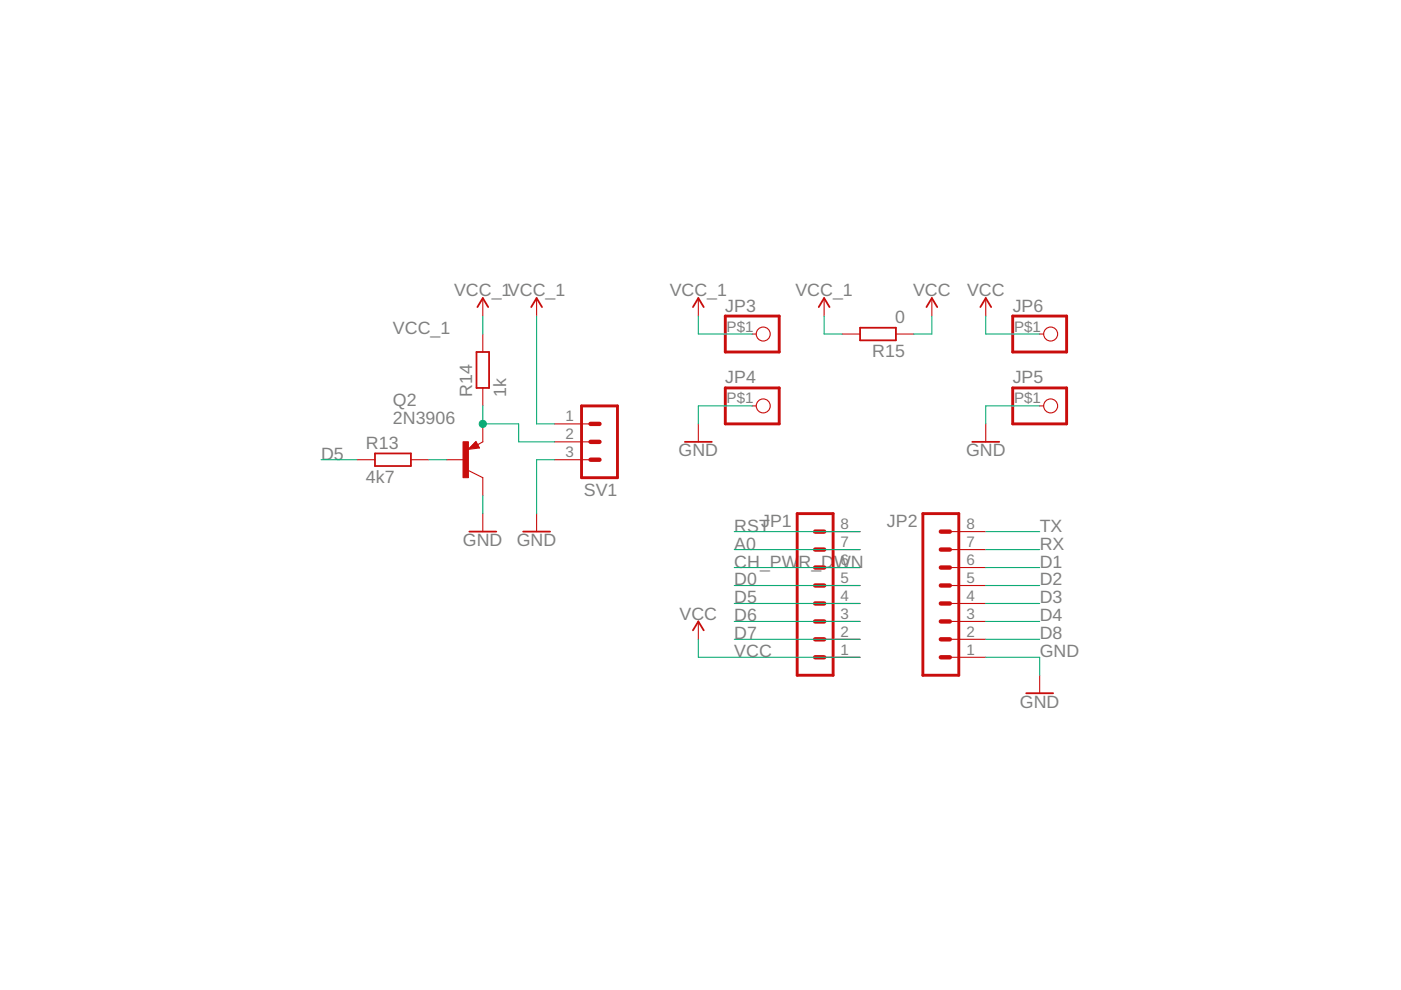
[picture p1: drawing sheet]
<svg xmlns="http://www.w3.org/2000/svg" width="297mm" height="210mm" viewBox="0 0 297 210" stroke-linecap="round" stroke-linejoin="round" font-family="sans-serif">
<path d="M153.8 67h11.4v7.6h-11.4zM214.7 67h11.4v7.6h-11.4zM123.3 86.1h7.6v15.2h-7.6zM153.8 82.3h11.4v7.6h-11.4zM214.7 82.3h11.4v7.6h-11.4zM169 108.9h7.6v34.3h-7.6zM195.7 108.9h7.6v34.3h-7.6z" fill="none" stroke="#c90d0c" stroke-width=".61"/>
<g fill="none" stroke="#c90d0c" stroke-width=".93">
<path d="M125.2 97.5h1.9M125.2 93.7h1.9M125.2 89.9h1.9M172.8 112.7h1.9M172.8 116.5h1.9M199.5 112.7h1.9M199.5 116.5h1.9M172.8 131.8h1.9M172.8 135.6h1.9M172.8 139.4h1.9M172.8 124.1h1.9M172.8 128h1.9"/>
<path d="M172.8 120.3h1.9M199.5 131.8h1.9M199.5 135.6h1.9M199.5 139.4h1.9M199.5 124.1h1.9M199.5 128h1.9M199.5 120.3h1.9"/>
</g>
<g fill="none" stroke="#c90d0c" stroke-width=".23">
<path d="M102.4 63.2v3.8M102.4 70.8v3.8M113.8 63.2v3.8M148.1 63.2v3.8M159.5 70.8h.8M174.7 63.2v3.8M178.5 70.8h3.9M189.9 70.8h3.9M197.6 63.2v3.8M209 63.2v3.8M220.4 70.8h.9M75.7 97.5h3.8"/>
<path d="M87.1 97.5h3.8M94.7 97.5h3.9M99.3 99.8l3.1 1.5v3.8M100.9 93.6l.8 1.4-2.4 .3zM102.4 89.9v3.8l-1.1 .6M102.4 82.3v3.8M117.6 97.5h7.6M117.6 89.9h7.6M117.6 93.7h7.6M148.1 89.9v3.8M159.5 86.1h.8M209 89.9v3.8"/>
<path d="M220.4 86.1h.9M102.4 108.9v3.8M113.8 108.9v3.8M174.7 116.5h7.7M174.7 112.7h7.7M201.4 116.5h7.6M201.4 112.7h7.6M148.1 131.8v3.8M174.7 139.4h7.7M174.7 135.6h7.7M174.7 131.8h7.7M174.7 128h7.7"/>
<path d="M174.7 124.1h7.7M174.7 120.3h7.7M201.4 139.4h7.6M201.4 135.6h7.6M201.4 131.8h7.6M201.4 128h7.6M201.4 124.1h7.6M201.4 120.3h7.6M220.4 143.2v3.8"/>
<circle cx="161.8" cy="70.8" r="1.48"/>
<circle cx="222.8" cy="70.8" r="1.48"/>
<circle cx="161.8" cy="86.1" r="1.48"/>
<circle cx="222.8" cy="86.1" r="1.48"/>
</g>
<g fill="none" stroke="#c90d0c" stroke-width=".38">
<path d="M101 74.6h2.7v7.7h-2.7zM101.2 65.1l1.2-1.9 1.1 1.9M112.6 65.1l1.2-1.9 1.1 1.9M146.9 65.1l1.2-1.9 1.1 1.9M173.6 65.1l1.1-1.9 1.2 1.9M182.4 69.5h7.5v2.7h-7.5zM196.4 65.1l1.2-1.9 1.1 1.9M207.9 65.1l1.1-1.9 1.1 1.9M79.5 96.1h7.6v2.7h-7.6zM100.8 94.6h-.5l.5-.3 .4 .5-1.5 .2 1.1-1.1 .6 .9M145.2 93.7h5.7M206.1 93.7h5.8"/>
<path d="M99.5 112.7h5.7M110.9 112.7h5.7M146.9 133.6l1.2-1.8 1.1 1.8M217.6 147h5.7"/>
</g>
<path d="M98.2 93.7h1.1v7.6h-1.1z" fill="#c90d0c" stroke="#c90d0c" stroke-width=".21"/>
<g fill="none" stroke="#0dab76" stroke-width=".23">
<path d="M102.4 67v3.8M113.8 67v22.9h3.8M148.1 67v3.8h11.4M174.7 67v3.8h3.8M197.6 67v3.8h-3.8M209 67v3.8h11.4M68.1 97.5h7.6M90.9 97.5h3.8M102.4 86.1v3.8h7.6v3.8h7.6M117.6 97.5h-3.8v11.4M159.5 86.1h-11.4v3.8M220.4 86.1h-11.4v3.8"/>
<path d="M102.4 105.1v3.8M155.7 112.7h26.7M155.7 116.5h26.7M209 112.7h11.4M209 116.5h11.4M148.1 135.6v3.8h34.3M155.7 120.3h26.7M155.7 128h26.7M155.7 131.8h26.7M155.7 135.6h26.7M155.7 124.1h26.7M209 120.3h11.4"/>
<path d="M209 139.4h11.4v3.8M209 128h11.4M209 131.8h11.4M209 135.6h11.4M209 124.1h11.4"/>
</g>
<circle cx="102.4" cy="89.9" r=".76" fill="#0dab76" stroke="#0dab76" stroke-width=".21"/>
<g font-size="3.8" fill="#808080">
<text x="96.3" y="62.8">VCC_1VCC_1</text>
<text x="142" y="62.8">VCC_1</text>
<text x="168.6" y="62.8">VCC_1</text>
<text x="193.6" y="62.8">VCC</text>
<text x="205" y="62.8">VCC</text>
<text x="83.3" y="70.8">VCC_1</text>
<text x="153.8" y="66.1">JP3</text>
<text x="189.8" y="68.5">0</text>
<text x="214.7" y="66.1">JP6</text>
<text x="184.9" y="75.7">R15</text>
<text x="153.8" y="81.3">JP4</text>
<text x="214.7" y="81.3">JP5</text>
<text x="83.3" y="89.9">2N3906</text>
<text x="83.3" y="86.1">Q2</text>
<text x="100.1" y="84.2" transform="rotate(-90 100.1 84.2)">R14</text>
<text x="107.3" y="84.2" transform="rotate(-90 107.3 84.2)">1k</text>
<text x="77.6" y="95.2">R13</text>
<text x="68.1" y="97.5">D5</text>
<text x="143.9" y="96.7">GND</text>
<text x="204.8" y="96.7">GND</text>
<text x="77.6" y="102.4">4k7</text>
<text x="123.8" y="105.1">SV1</text>
<text x="155.7" y="112.7">RST</text>
<text x="161.4" y="111.8">JP1</text>
<text x="188.1" y="111.8">JP2</text>
<text x="220.4" y="112.7">TX</text>
<text x="98.2" y="115.8">GND</text>
<text x="109.6" y="115.8">GND</text>
<text x="155.7" y="116.5">A0</text>
<text x="220.4" y="116.5">RX</text>
<text x="155.7" y="120.3">CH_PW</text>
<text x="155.7" y="124.1">D0</text>
<text x="169.3" y="120.3">R_D</text>
<text x="176.9" y="120.3">WN</text>
<text x="220.4" y="120.3">D1</text>
<text x="220.4" y="124.1">D2</text>
<text x="144.1" y="131.4">VCC</text>
<text x="155.7" y="131.8">D6</text>
<text x="155.7" y="127.9">D5</text>
<text x="220.4" y="127.9">D3</text>
<text x="220.4" y="131.8">D4</text>
<text x="155.7" y="135.6">D7</text>
<text x="220.4" y="135.6">D8</text>
<text x="155.7" y="139.4">VCC</text>
<text x="220.4" y="139.4">GND</text>
<text x="216.2" y="150">GND</text>
</g>
<g font-size="3.2" fill="#808080">
<text x="154.1" y="70.3">P$1</text>
<text x="215" y="70.3">P$1</text>
<text x="119.9" y="89.3">1</text>
<text x="154.1" y="85.5">P$1</text>
<text x="215" y="85.5">P$1</text>
<text x="119.9" y="93.1">2</text>
<text x="119.9" y="96.9">3</text>
<text x="178.2" y="112.2">8</text>
<text x="204.9" y="112.2">8</text>
<text x="178.2" y="119.8">6</text>
<text x="178.2" y="116">7</text>
<text x="204.9" y="119.8">6</text>
<text x="204.9" y="116">7</text>
<text x="178.2" y="123.6">5</text>
<text x="204.9" y="123.6">5</text>
<text x="178.2" y="131.2">3</text>
<text x="178.2" y="127.4">4</text>
<text x="204.9" y="131.2">3</text>
<text x="204.9" y="127.4">4</text>
<text x="178.2" y="135">2</text>
<text x="204.9" y="135">2</text>
<text x="178.2" y="138.8">1</text>
<text x="204.9" y="138.8">1</text>
</g>
</svg>
